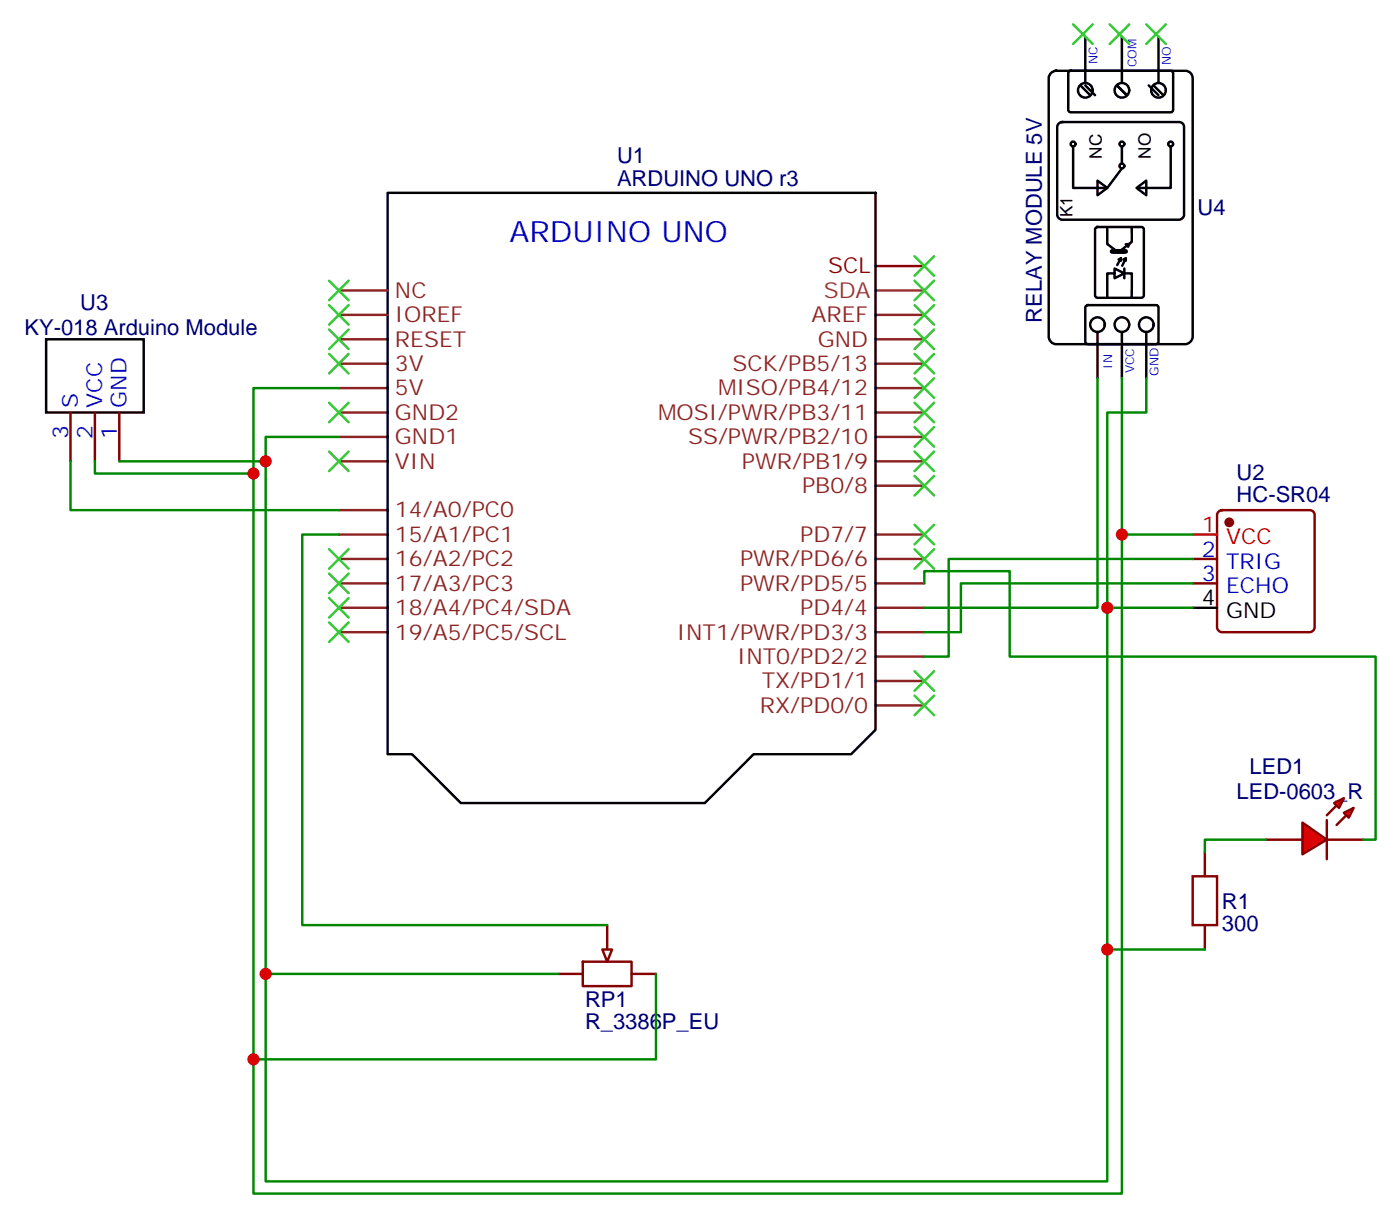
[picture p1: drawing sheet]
<svg xmlns="http://www.w3.org/2000/svg" width="202mm" height="176mm" viewBox="0 0 202 176" stroke-linecap="round" stroke-linejoin="round" font-family="sans-serif">
<g fill="none" stroke="#8c2424" stroke-width=".35">
<path d="M49 59.6h7.1M49 56.1h7.1M49 52.6h7.1M49 49h7.1M49 45.5h7.1M49 42h7.1M126.6 59.6h7.1M126.6 56.1h7.1M126.6 52.6h7.1M126.6 49h7.1M126.6 45.5h7.1M49 77.3h7.1"/>
<path d="M49 66.7h7.1M49 63.1h7.1M49 73.7h7.1M126.6 77.3h7.1M126.6 70.2h7.1M126.6 66.7h7.1M126.6 63.1h7.1M49 91.4h7.1M49 87.8h7.1M49 84.3h7.1M49 80.8h7.1M126.6 98.4h7.1"/>
<path d="M126.6 94.9h7.1M126.6 91.4h7.1M126.6 87.8h7.1M126.6 84.3h7.1M126.6 80.8h7.1M126.6 102h7.1"/>
</g>
<path d="M126.6 42h7.1" fill="none" stroke="#933" stroke-width=".35"/>
<path d="M126.6 38.5h7.1" fill="none" stroke="#900" stroke-width=".35"/>
<g fill="none" stroke="#000" stroke-width=".35">
<path d="M151.9 10.7l.2-.3 .6-.2h18.7a1.06 1.06 0 0 1 1.1 1.1v37.4a1.13 1.13 0 0 1-1.1 1h-18.7a1.13 1.13 0 0 1-1-1v-37.4zM153.1 17.8l.5-.2h16.9a.71 .71 0 0 1 .7 .7v12.7a.76 .76 0 0 1-.7 .8h-16.9a.76 .76 0 0 1-.7-.8v-12.7zM154.5 10.4l.3-.2 14.7 .1 .2 .3-.1 5.5-.3 .1h-14.6l-.2-.3zM156.2 12.3l1.5 1.5M157 12.3l1.4 1.5M157 5.3v6.7M161.5 12.3l1.4 1.5M162.2 5.3v6.7M166.1 12.3l1.4 1.5M166.8 12.3l1.4 1.5M167.5 5.3v6.7M56.1 27.9h70.5v77.6l-3.5 3.5h-14.1l-7.1 7.1h-35.3l-7-7.1h-3.5z"/>
<path d="M155.2 21.2v6h4.6M158.4 33l.3-.2h6.4l.3 .2v9.7l-.2 .3h-6.5l-.3-.2zM158.7 26.1l1.4 1.1-1.4 1zM160.1 32.8v2.5l1.4 1M161.2 38.8l1.4 .7-1.4 .7zM161.2 39.5h-1.1v3.5M162.1 37.3l-.3 .2M162.1 37.3v.4M162.1 37.3l-.5 1M162.2 21.2v2.4M162.2 24.3l-2.1 2.9M162.5 37.5l.3-.2-.5 1.1"/>
<path d="M162.6 39.5h1.1v3.5M162.6 38.8v1.4M162.8 35.3h.5l-.2 .4M162.8 37.3v.4M163.7 32.8v2.2l-1.6 1.2M164.4 27.2l1.4-1.1v2.1zM169.3 21.2v6h-4.6M6.7 49h14.1v10.6h-14.1zM157 44.3l.3-.2h10.1l.1 .3v5.2l-.3 .1h-10.1l-.1-.3zM158.7 48v6.7M162.2 48v6.7M165.8 48v6.7"/>
<path d="M172.5 87.8h3.5"/>
<circle cx="157" cy="13.1" r="1.06"/>
<circle cx="162.2" cy="13.1" r="1.06"/>
<circle cx="167.5" cy="13.1" r="1.06"/>
<circle cx="155.2" cy="20.8" r=".35"/>
<circle cx="162.2" cy="24" r=".35"/>
<circle cx="162.2" cy="20.8" r=".35"/>
<circle cx="169.3" cy="20.8" r=".35"/>
<circle cx="158.7" cy="46.9" r="1.06"/>
<circle cx="162.2" cy="46.9" r="1.06"/>
<circle cx="165.8" cy="46.9" r="1.06"/>
</g>
<path d="M10.2 59.6v7.1M13.7 59.6v7.1M17.3 59.6v7.1M176.2 73.9l.5-.2h12.7a.71 .71 0 0 1 .7 .7v16.3a.76 .76 0 0 1-.7 .7h-12.7a.76 .76 0 0 1-.7-.7v-16.3zM172.5 80.8h3.5M172.5 84.3h3.5M84.3 139h7v3.5h-7zM87.8 133.7v3.5M174.2 123.1v3.5M174.2 133.7v3.5M80.8 140.8h3.5M91.3 140.8h3.6" fill="none" stroke="#870000" stroke-width=".35"/>
<circle cx="177.8" cy="75.5" r=".53" fill="#870000" stroke="#870000" stroke-width=".35"/>
<path d="M172.5 77.3h3.5" fill="none" stroke="#f00" stroke-width=".35"/>
<path d="M160.8 36.3h2" fill="none" stroke="#000" stroke-width=".71"/>
<path d="M172.5 126.6h3.5v7.1h-3.5z" fill="none" stroke="#a10000" stroke-width=".35"/>
<path d="M87.1 137.2h1.4l-.7 1.8z" fill="#f0f0f0" stroke="#870000" stroke-width=".35"/>
<g fill="#f00" stroke="#870000" stroke-width=".35">
<path d="M188.3 118.9l3.6 2.5-3.6 2.1z"/>
<path d="M191.9 118.5v5.7z"/>
</g>
<g fill="#870000" stroke="#870000" stroke-width=".35">
<path d="M191.9 117.8l1.4-1.4z"/>
<path d="M193.3 119.2l1.4-1.4z"/>
</g>
<g fill="#f00" stroke="#870000" stroke-width=".35">
<path d="M192.9 116.1l1.4-.7-.7 1.4z"/>
<path d="M194.3 117.5l1.5-.7-.7 1.4z"/>
</g>
<path d="M183.1 121.4h5.2M191.9 121.4h5.3" fill="none" stroke="#870000" stroke-width=".35"/>
<g fill="none" stroke="#008700" stroke-width=".35">
<path d="M158.7 54.7v33.1h-25M162.2 54.7v117.8h-125.5v-116.4h12.3M165.8 54.7v4.9h-5.7v111.1h-121.7v-107.6h10.6M10.2 66.7v7h38.8M13.7 66.7v1.7h23M17.3 66.7h21.1M49 77.3h-5.3v56.4h44.1M162.2 77.3h10.3M133.7 84.3v-1.8h12.3v12.4h52.9v26.5h-1.7M160.1 87.8h12.4M172.5 80.8h-35.3v14.1h-3.5M172.5 84.3h-33.5v7.1h-5.3"/>
<path d="M160.1 137.2h14.1M183.1 121.4h-8.9v1.7M38.4 140.8h42.4M94.9 140.8v12.3h-58.2"/>
</g>
<g fill="none" stroke="#3c3" stroke-width=".35">
<path d="M155.2 3.5l2.8 2.8M158 3.5l-2.8 2.8M160.5 3.5l2.8 2.8M163.3 3.5l-2.8 2.8M165.8 3.5l2.8 2.8M168.6 3.5l-2.8 2.8M132.3 37l2.8 2.9M135.1 37l-2.8 2.9M47.6 58.2l2.8 2.8M47.6 51.2l2.8 2.8M47.6 47.6l2.8 2.8M47.6 44.1l2.8 2.8"/>
<path d="M47.6 40.6l2.8 2.8M50.4 58.2l-2.8 2.8M50.4 51.2l-2.8 2.8M50.4 47.6l-2.8 2.8M50.4 44.1l-2.8 2.8M50.4 40.6l-2.8 2.8M132.3 40.6l2.8 2.8M132.3 44.1l2.8 2.8M132.3 47.6l2.8 2.8M132.3 51.2l2.8 2.8M132.3 54.7l2.8 2.8M132.3 58.2l2.8 2.8"/>
<path d="M135.1 40.6l-2.8 2.8M135.1 44.1l-2.8 2.8M135.1 47.6l-2.8 2.8M135.1 51.2l-2.8 2.8M135.1 54.7l-2.8 2.8M135.1 58.2l-2.8 2.8M47.6 79.4l2.8 2.8M47.6 65.3l2.8 2.8M50.4 79.4l-2.8 2.8M50.4 65.3l-2.8 2.8M132.3 61.7l2.8 2.9M132.3 65.3l2.8 2.8"/>
<path d="M132.3 68.8l2.8 2.8M132.3 75.8l2.8 2.9M132.3 79.4l2.8 2.8M135.1 61.7l-2.8 2.9M135.1 65.3l-2.8 2.8M135.1 68.8l-2.8 2.8M135.1 75.8l-2.8 2.9M135.1 79.4l-2.8 2.8M47.6 90l2.8 2.8M47.6 86.4l2.8 2.9M47.6 82.9l2.8 2.8M50.4 90l-2.8 2.8"/>
<path d="M50.4 86.4l-2.8 2.9M50.4 82.9l-2.8 2.8M132.3 97l2.8 2.8M135.1 97l-2.8 2.8M132.3 100.5l2.8 2.9M135.1 100.5l-2.8 2.9"/>
</g>
<g fill="#c00">
<circle cx="38.4" cy="66.7" r=".88"/>
<circle cx="36.7" cy="68.4" r=".88"/>
<circle cx="160.1" cy="87.8" r=".88"/>
<circle cx="162.2" cy="77.3" r=".88"/>
<circle cx="160.1" cy="137.2" r=".88"/>
<circle cx="38.4" cy="140.8" r=".88"/>
<circle cx="36.7" cy="153.1" r=".88"/>
</g>
<text font-size="4.2" fill="#00f" x="73.7" y="34.9">ARDUINO UNO</text>
<g font-size="3.2" fill="#000080">
<text x="89.2" y="23.6">U1</text>
<text x="89.2" y="26.8">ARDUINO UNO r3</text>
<text x="173.2" y="31.1">U4</text>
<text x="11.6" y="44.8">U3</text>
<text x="150.7" y="46.7" transform="rotate(-90 150.7 46.7)">RELAY MODULE 5V</text>
<text x="3.5" y="48.4">KY-018 Arduino Module</text>
<text x="178.8" y="69.3">U2</text>
<text x="178.8" y="72.5">HC-SR04</text>
<text x="180.7" y="111.9">LED1</text>
<text x="178.8" y="115.4">LED-0603_R</text>
<text x="176.7" y="131.3">R1</text>
<text x="176.7" y="134.5">300</text>
<text x="84.6" y="148.8">R_3386P_EU</text>
<text x="84.6" y="145.5">RP1</text>
</g>
<text font-size="3.2" fill="#900" x="119.8" y="39.5">SCL</text>
<g font-size="3.2" fill="#8d2323">
<text x="57.1" y="46.6">IOREF</text>
<text x="57.1" y="43">NC</text>
<text x="117.3" y="46.6">AREF</text>
<text x="57.1" y="53.6">3V</text>
<text x="57.1" y="50.1">RESET</text>
<text x="105.9" y="53.6">SCK/PB5/13</text>
<text x="118.3" y="50.1">GND</text>
<text x="57.1" y="57.1">5V</text>
<text x="103.9" y="57.1">MISO/PB4/12</text>
<text x="57.1" y="64.2">GND1</text>
<text x="57.1" y="60.7">GND2</text>
<text x="95.2" y="60.7">MOSI/PWR/PB3/11</text>
<text x="99.5" y="64.2">SS/PWR/PB2/10</text>
<text x="57.1" y="67.7">VIN</text>
<text x="107.3" y="67.7">PWR/PB1/9</text>
<text x="116" y="71.3">PB0/8</text>
<text x="57.1" y="74.8">14/A0/PC0</text>
<text x="57.1" y="81.8">16/A2/PC2</text>
<text x="57.1" y="78.3">15/A1/PC1</text>
<text x="107" y="81.8">PWR/PD6/6</text>
<text x="115.7" y="78.3">PD7/7</text>
<text x="57.1" y="88.9">18/A4/PC4/SDA</text>
<text x="57.1" y="85.4">17/A3/PC3</text>
<text x="107" y="85.4">PWR/PD5/5</text>
<text x="115.7" y="88.9">PD4/4</text>
<text x="57.1" y="92.4">19/A5/PC5/SCL</text>
<text x="97.9" y="92.4">INT1/PWR/PD3/3</text>
<text x="106.6" y="96">INT0/PD2/2</text>
<text x="110.1" y="99.5">TX/PD1/1</text>
<text x="109.9" y="103">RX/PD0/0</text>
</g>
<text font-size="3.2" fill="#933" x="119.1" y="43">SDA</text>
<g font-size="3.2" fill="#00f">
<text x="11.3" y="58.9" transform="rotate(-90 11.3 58.9)">S</text>
<text x="14.8" y="58.9" transform="rotate(-90 14.8 58.9)">VCC</text>
<text x="18.3" y="58.9" transform="rotate(-90 18.3 58.9)">GND</text>
<text x="9.8" y="63.4" transform="rotate(-90 9.8 63.4)">3</text>
<text x="13.4" y="63.4" transform="rotate(-90 13.4 63.4)">2</text>
<text x="16.9" y="63.4" transform="rotate(-90 16.9 63.4)">1</text>
<text x="173.8" y="80.4">2</text>
<text x="173.8" y="84">3</text>
<text x="177.3" y="82.2">TRIG</text>
<text x="177.3" y="85.7">ECHO</text>
</g>
<g font-size="3.2" fill="#f00">
<text x="173.8" y="76.9">1</text>
<text x="177.3" y="78.7">VCC</text>
</g>
<g font-size="3.2">
<text x="173.8" y="87.5">4</text>
<text x="177.3" y="89.3">GND</text>
</g>
<g font-size="2.5">
<text x="159.4" y="22.9" transform="rotate(-90 159.4 22.9)">NC</text>
<text x="166.4" y="22.9" transform="rotate(-90 166.4 22.9)">NO</text>
<text x="155.1" y="31.4" transform="rotate(-90 155.1 31.4)">K1</text>
</g>
<g font-size="1.8" fill="#00f">
<text x="158.7" y="9.3" transform="rotate(-90 158.7 9.3)">NC</text>
<text x="164.4" y="9.7" transform="rotate(-90 164.4 9.7)">COM</text>
<text x="169.3" y="9.4" transform="rotate(-90 169.3 9.4)">NO</text>
<text x="160.8" y="53.3" transform="rotate(-90 160.8 53.3)">IN</text>
<text x="164" y="54" transform="rotate(-90 164 54)">VCC</text>
<text x="167.5" y="54.3" transform="rotate(-90 167.5 54.3)">GND</text>
</g>
</svg>
